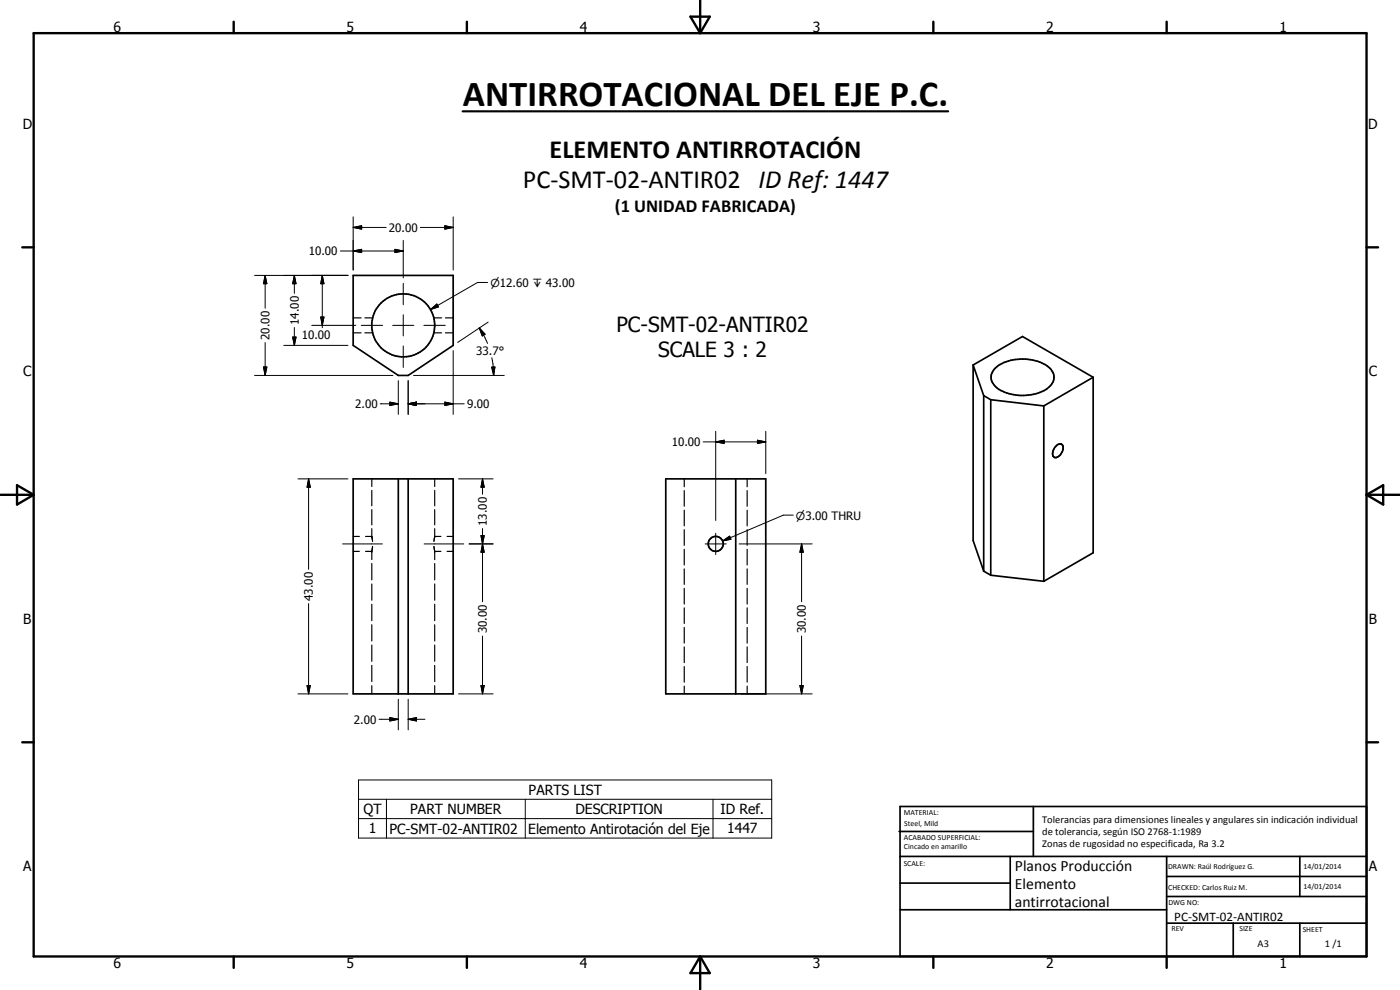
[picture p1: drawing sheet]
<svg xmlns="http://www.w3.org/2000/svg" width="420mm" height="297mm" viewBox="0 0 420 297" stroke-linecap="round" stroke-linejoin="round" font-family="sans-serif">
<g fill="none" stroke="#000" stroke-width=".51">
<path d="M106 82.6h30v21l-13.5 9h-3l-13.5-9zM292 109.5v52.7l3.2 9.2M292 109.5l3.2 9.2M292 109.5l14.9-8.5 21.2 12.2M295.2 118.7v52.7M295.2 118.7l2.1 1.2M297.3 119.9l16 1.9M297.3 119.9v52.7M298.8 110.4a14 14 0 0 1 13.8-1.6 4.8 4.8 0 0 1 3.6 5.4 7.5 7.5 0 0 1-6.1 4.1 13.5 13.5 0 0 1-11.2-2.2 3.7 3.7 0 0 1-.1-5.7zM328.1 113.2l-14.8 8.6M328.1 113.2v52.7l-14.8 8.5M313.3 121.8v52.6"/>
<path d="M317 133.7a1.11 1.11 0 0 1 1.1-.6 1.11 1.11 0 0 1 1 .8 3.2 3.2 0 0 1-2.5 3.4 1.43 1.43 0 0 1-.6-2.1zM106 143.7h30v64.5h-30zM119.5 143.7v64.5M122.5 143.7v64.5M199.8 143.7h30v64.5h-30zM220.8 143.7v64.5M295.2 171.4l2.1 1.2M297.3 172.6l16 1.8M269.8 249.5h40.3M270.1 242h140v45h-140zM270.1 257h140M303.2 257v16"/>
<path d="M310.1 242v15M350.1 257v30M390.1 257v12M270.1 265h33.1M270.1 273h80M350.1 277h60M350.1 269h60M350.1 263h60M370.1 277v10M390.1 277v10"/>
<circle cx="121" cy="97.6" r="9.5"/>
<circle cx="214.8" cy="163.2" r="2.24"/>
</g>
<g fill="none" stroke="#000" stroke-width=".35">
<path d="M106 95.4h2.4M106 99.9h2.4M109.5 95.4h2.3M109.5 99.9h2.3M130.2 95.4h2.3M130.2 99.9h2.3M133.7 95.4h2.3M133.7 99.9h2.3M111.6 143.7v2.3M111.6 147.2v4.6M111.6 152.9v4.6M111.6 158.6l.2 3.8"/>
<path d="M130.5 143.7v2.3M130.5 147.2v4.6M130.5 152.9v4.6M130.5 158.6v2.4l-.3 1.4M205.3 143.7v2.3M205.3 147.2v4.7M205.3 153.1v4.7M205.3 158.9v4.7M224.2 143.7v2.3M224.2 147.2v4.7M224.2 153.1v4.7M224.2 158.9v4.7"/>
<path d="M106 161h1.9M106 165.4h1.9M109.7 161h1.9M109.7 165.4h1.9M111.6 169.1v4.9M111.6 175.2v4.9M111.8 164l-.2 3.9M130.2 164l.3 1.4v2.5M130.5 169.1v4.9M130.5 175.2v4.9M130.5 161h1.8M130.5 165.4h1.8"/>
<path d="M134.2 161h1.8M134.2 165.4h1.8M205.3 164.8v4.7M205.3 170.7v4.6M205.3 176.5v4.7M224.2 164.8v4.7M224.2 170.7v4.6M224.2 176.5v4.7M111.6 181.3v4.9M111.6 187.5v4.8M111.6 193.5v4.9M111.6 199.6v4.9"/>
<path d="M130.5 181.3v4.9M130.5 187.5v4.8M130.5 193.5v4.9M130.5 199.6v4.9M205.3 182.4v4.7M205.3 188.3v4.7M205.3 194.1v4.7M205.3 200v4.7M224.2 182.4v4.7M224.2 188.3v4.7M224.2 194.1v4.7M224.2 200v4.7"/>
<path d="M111.6 205.7v2.5M130.5 205.7v2.5M205.3 205.9v2.3M224.2 205.9v2.3"/>
</g>
<g fill="#000">
<circle cx="111.6" cy="161" r=".18"/>
<circle cx="111.6" cy="165.4" r=".18"/>
<circle cx="130.5" cy="161" r=".18"/>
<circle cx="130.5" cy="165.4" r=".18"/>
</g>
<g fill="none" stroke="#000" stroke-width=".71">
<path d="M10.1 9.9h400v277.1h-400zM70.1 6.5v3.4M140.1 6.5v3.4M207.2 5h5.8l-2.9 4.9zM210.1 0v9.9M280.1 6.5v3.4M350.1 6.5v3.4M6.7 74.2h3.4M410.1 74.2h3.5M.1 148.5h10M5.1 145.6l5 2.9-5 2.9zM410.1 148.5h10"/>
<path d="M410.1 148.5l5-2.9v5.8zM6.7 222.7h3.4M410.1 222.7h3.5M70.1 287v3.4M140.1 287v3.4M210.1 287v10M210.1 287l2.9 5h-5.8zM280.1 287v3.4M350.1 287v3.4"/>
</g>
<g fill="none" stroke="#000" stroke-width=".3">
<path d="M102.1 75.3h18.9M106 68.2l2.5-.5v1zM106 75.3l2.5-.5v1zM106 68.2h9.9M106 65.1v15.9M118.5 74.8l2.5 .5-2.5 .5zM121 72.1v11.3M126.1 68.2h9.9M133.5 67.7l2.5 .5-2.5 .5zM136 65.1v15.9M76.4 82.6h28M79.6 82.6l.5 2.5h-1z"/>
<path d="M79.6 82.6v9.9M88.3 82.6l.5 2.5h-1zM88.3 82.6v5.4M88.3 98.3v5.3M93.5 97.6h13.3M96.3 95.1h.9l-.5 2.5zM96.7 82.6l.5 2.5h-.9zM96.7 82.6v15.7M108.4 97.6h6.4M117.8 97.6h6.4M121 85v6.4M121 94.4v6.4"/>
<path d="M127.2 97.6h6.4M129.2 92.9l1.9-1.7 .5 .9zM143.8 98.4l1.8 1.9-.9 .5zM143.8 98.4l2.5 4.6M146.3 84.8h-3l-14.1 8.1M146.5 96.6l-9.1 6.1M76.4 112.6h41.5M79.1 110.1h1l-.5 2.5zM79.6 102.8v9.8M85.2 103.6h19.2M87.8 101.1h1l-.5 2.5zM119.5 114.2v10.1"/>
<path d="M121 103.8v6.4M122.5 114.2v10.1M124.1 112.6h27.2M136 105.2v19.1M147.6 110.2l.9-.1-.3 2.5zM147.6 107.3l.6 5.3M114.1 121.2h5.4M117 120.6l2.5 .6-2.5 .5zM122.5 121.2l2.5-.6v1.1zM122.5 121.2h16.8M133.5 120.6l2.5 .6-2.5 .5zM211 132.6h18.8"/>
<path d="M214.8 132.6l2.5-.5v1zM214.8 129.4v26.8M227.3 132.1l2.5 .5-2.5 .5zM229.8 129.4v12.7M89.4 143.7h15M92.6 143.7l.5 2.5h-1zM92.6 143.7v27.1M137.6 143.7h10.4M144.8 143.7l.5 2.5h-1zM144.8 143.7v4.6M144.8 158.6v22M238.1 154.6h-3l-18.2 7.7"/>
<path d="M102.8 163.2h12M127.3 163.2h11.9M140.8 163.2h7.2M144.3 160.7h1l-.5 2.5zM144.8 163.2l.5 2.5h-1zM211.6 163.2h6.4M214.8 160v6.4M216.9 162.3l2.1-1.4 .4 .9zM221.8 163.2h21.9M240.6 163.2l.5 2.5h-1zM240.6 163.2v17.4M92.6 181.1v27.1"/>
<path d="M144.8 190.8v17.4M240.6 190.8v17.4M89.4 208.2h15M92.1 205.7h1l-.5 2.5zM113.7 215.8h5.8M117 215.3l2.5 .5-2.5 .5zM119.5 209.8v9.2M122.5 215.8l2.5-.5v1zM122.5 209.8v9.2M122.5 215.8h5M137.6 208.2h10.4M144.3 205.7h1l-.5 2.5z"/>
<path d="M222.4 208.2h21.3M240.1 205.7h1l-.5 2.5zM107.6 234h124v17.5h-124zM107.6 239.8h124M116 239.8v11.7M157.6 239.8v11.7M214 239.8v11.7M107.6 245.6h124"/>
</g>
<g fill="#000">
<path d="M106 68.2l2.5-.5v1zM106 75.3l2.5-.5v1zM118.5 74.8l2.5 .5-2.5 .5zM133.5 67.7l2.5 .5-2.5 .5zM79.6 82.6l.5 2.5h-1zM88.3 82.6l.5 2.5h-1zM96.3 95.1h.9l-.5 2.5zM96.7 82.6l.5 2.5h-.9zM129.2 92.9l1.9-1.7 .5 .9zM79.1 110.1h1l-.5 2.5zM87.8 101.1h1l-.5 2.5zM143.8 98.4l1.8 1.9-.9 .5z"/>
<path d="M147.6 110.2l.9-.1-.3 2.5zM117 120.6l2.5 .6-2.5 .5zM122.5 121.2l2.5-.6v1.1zM133.5 120.6l2.5 .6-2.5 .5zM214.8 132.6l2.5-.5v1zM227.3 132.1l2.5 .5-2.5 .5zM92.6 143.7l.5 2.5h-1zM144.8 143.7l.5 2.5h-1zM144.3 160.7h1l-.5 2.5zM144.8 163.2l.5 2.5h-1zM216.9 162.3l2.1-1.4 .4 .9zM240.6 163.2l.5 2.5h-1z"/>
<path d="M92.1 205.7h1l-.5 2.5zM117 215.3l2.5 .5-2.5 .5zM122.5 215.8l2.5-.5v1zM144.3 205.7h1l-.5 2.5zM240.1 205.7h1l-.5 2.5z"/>
</g>
<path d="M138.8 33.4h145.8" fill="none" stroke="#000" stroke-width=".63"/>
<text font-size="11" x="138.9" y="31.9">ANTIRROTACIONAL DEL EJE P.C.</text>
<g font-size="7.9">
<text x="165" y="47.5">ELEMENTO ANTIRROTACIÓN</text>
<text x="156.9" y="56.6">PC-SMT-02-ANTIR02 ID Ref: 1447</text>
</g>
<g font-size="6.3">
<text x="185" y="99.6">PC-SMT-02-ANTIR02</text>
<text x="197.5" y="107.1">SCALE 3 : 2</text>
</g>
<text font-size="5.5" x="184.6" y="63.6">(1 UNIDAD FABRICADA)</text>
<g font-size="4.7">
<text x="304.6" y="261.2">Planos Producción</text>
<text x="304.6" y="266.6">Elemento</text>
<text x="304.6" y="272">antirrotacional</text>
</g>
<g font-size="4.2">
<text x="34" y="9.6">6</text>
<text x="104" y="9.6">5</text>
<text x="174" y="9.6">4</text>
<text x="244" y="9.6">3</text>
<text x="314" y="9.6">2</text>
<text x="384" y="9.6">1</text>
<text x="6.8" y="38.7">D</text>
<text x="410.6" y="38.7">D</text>
<text x="7" y="112.9">C</text>
<text x="410.8" y="112.9">C</text>
<text x="7" y="187.1">B</text>
<text x="410.8" y="187.1">B</text>
<text x="158.7" y="238.5">PARTS LIST</text>
<text x="109.1" y="244.3">QT</text>
<text x="123.1" y="244.3">PART NUMBER</text>
<text x="172.7" y="244.3">DESCRIPTION</text>
<text x="216.2" y="244.3">ID Ref.</text>
<text x="110.7" y="250.1">1</text>
<text x="116.9" y="250.1">PC-SMT-02-ANTIR02</text>
<text x="158.5" y="250.3">Elemento Antirotación del Eje</text>
<text x="218.2" y="250.1">1447</text>
<text x="7" y="261.4">A</text>
<text x="410.8" y="261.4">A</text>
<text x="34" y="290.4">6</text>
<text x="104" y="290.4">5</text>
<text x="174" y="290.4">4</text>
<text x="244" y="290.4">3</text>
<text x="314" y="290.4">2</text>
<text x="384" y="290.4">1</text>
</g>
<text font-size="3.9" x="352.4" y="276.3">PC-SMT-02-ANTIR02</text>
<g font-size="3.5">
<text x="116.7" y="69.6">20.00</text>
<text x="92.7" y="76.6">10.00</text>
<text x="89.7" y="97.5" transform="rotate(-90 89.7 97.5)">14.00</text>
<text x="90.5" y="101.8">10.00</text>
<text x="80.9" y="102" transform="rotate(-90 80.9 102)">20.00</text>
<text x="142.9" y="106.5">33.7°</text>
<text x="106.5" y="122.5">2.00</text>
<text x="140.2" y="122.5">9.00</text>
<text x="201.6" y="133.9">10.00</text>
<text x="146.1" y="157.8" transform="rotate(-90 146.1 157.8)">13.00</text>
<text x="93.9" y="180.3" transform="rotate(-90 93.9 180.3)">43.00</text>
<text x="146.1" y="190" transform="rotate(-90 146.1 190)">30.00</text>
<text x="241.8" y="190" transform="rotate(-90 241.8 190)">30.00</text>
<text x="106.2" y="217.1">2.00</text>
</g>
<g font-size="3.3">
<text x="147.2" y="86">n12.60 x 43.00</text>
<text x="238.9" y="155.9">n3.00 THRU</text>
</g>
<g font-size="3.1">
<text x="312.7" y="246.8">Tolerancias para dimensiones lineales y angulares sin indicación individual</text>
<text x="312.7" y="250.4">de tolerancia, según ISO 2768-1:1989</text>
<text x="312.7" y="254">Zonas de rugosidad no especificada, Ra 3.2</text>
<text x="377.4" y="284.1">A3</text>
<text x="397.6" y="284.2">1 /1</text>
</g>
<g font-size="2.4">
<text x="271.2" y="244.4">MATERIAL:</text>
<text x="271.3" y="252">ACABADO SUPERFICIAL:</text>
<text x="271.4" y="247.9">Steel, Mild</text>
<text x="271.3" y="254.6">Cincado en amarillo</text>
<text x="271.2" y="259.7">SCALE:</text>
<text x="350.6" y="260.8">DRAWN: Raúl Rodríguez G.</text>
<text x="391.2" y="260.6">14/01/2014</text>
<text x="350.6" y="267">CHECKED: Carlos Ruiz M.</text>
<text x="391.2" y="266.7">14/01/2014</text>
<text x="350.6" y="271.4">DWG NO:</text>
<text x="351.6" y="279.3">REV</text>
<text x="372" y="279.4">SIZE</text>
<text x="391" y="279.6">SHEET</text>
</g>
</svg>
